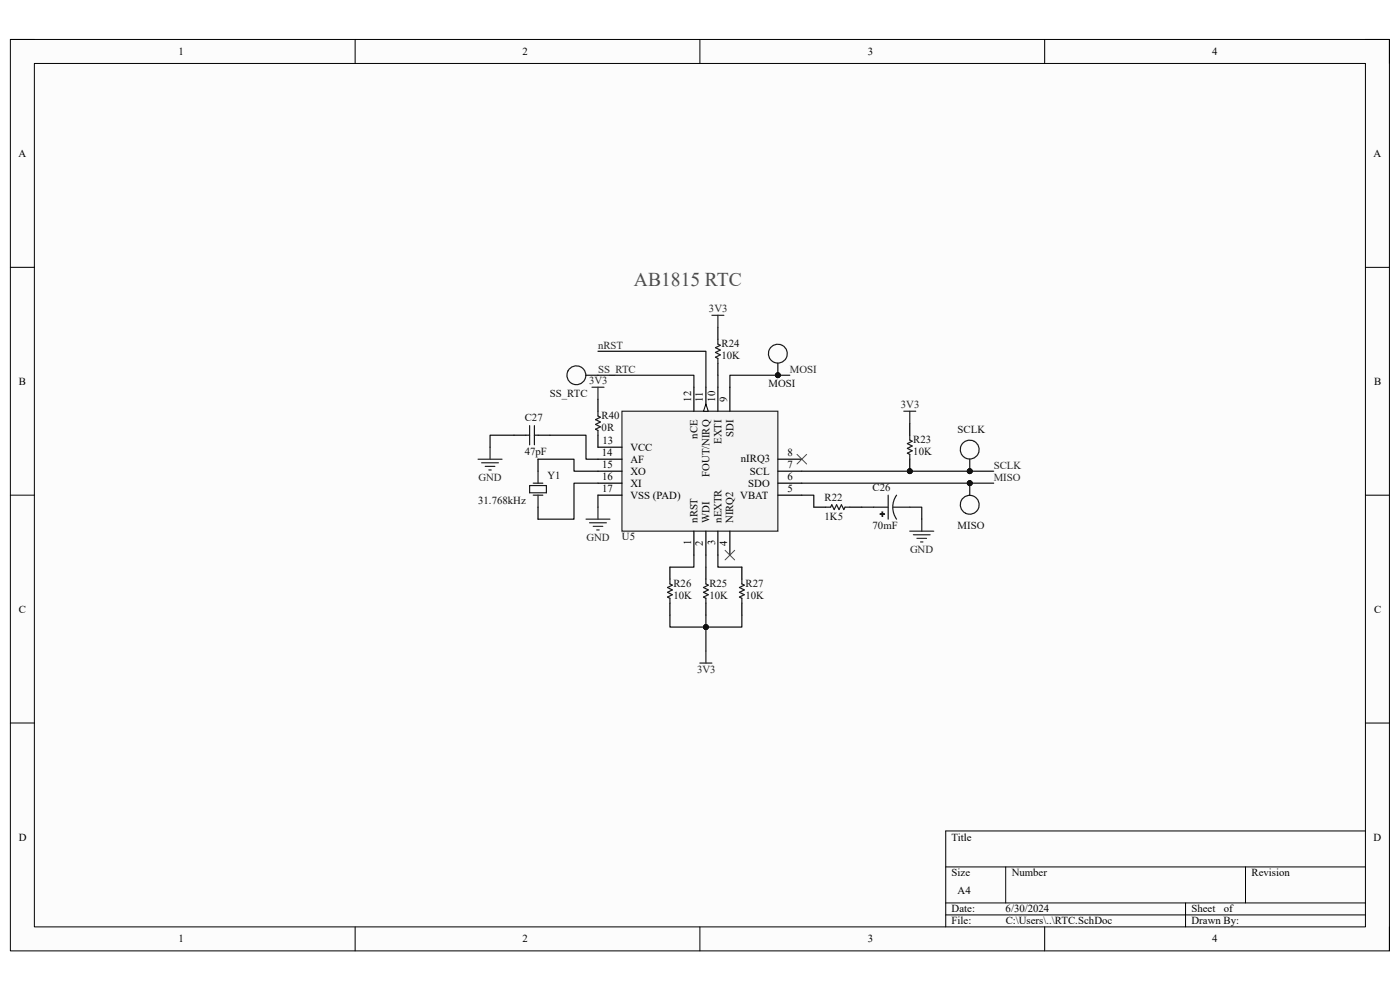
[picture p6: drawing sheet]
<svg xmlns="http://www.w3.org/2000/svg" width="297mm" height="210mm" viewBox="0 0 297 210" stroke-linecap="round" stroke-linejoin="round" font-family="sans-serif">
<path d="M2.2 8.4h292.6v193.3h-292.6z" fill-rule="evenodd" fill="#fcfcfc"/>
<path d="M2.2 8.4h292.6v193.3h-292.6z" fill="none" stroke="#000" stroke-width=".21"/>
<path d="M7.3 13.5h282.4v183.1h-282.4z" fill-rule="evenodd" fill="#fcfcfc"/>
<g fill="none" stroke="#000" stroke-width=".21">
<path d="M2.2 8.4h5.1M7.3 13.5h282.4v183.1h-282.4zM75.3 8.4v5.1M148.5 8.4v5.1M221.6 8.4v5.1M289.7 8.4h5.1v5.1M2.2 56.7h5.1M289.7 56.7h5.1M2.2 105h5.1M289.7 105.1h5.1M2.2 153.4h5.1M289.7 153.4h5.1"/>
<path d="M289.7 176.3h-89.1v20.3M75.3 196.6v5.1M148.5 196.6v5.1M200.6 183.9h89.1M200.6 191.5h89.1M200.6 194.1h89.1M213.4 183.9v7.6M221.6 196.6v5.1M251.5 191.5v5.1M264.2 183.9v7.6M294.8 196.6v5.1"/>
</g>
<path d="M131.9 87.2h33.1v25.5h-33.1z" fill-rule="evenodd" fill="#f5f5f5"/>
<path d="M131.9 87.2h33.1v25.5h-33.1z" fill="none" stroke="#262626" stroke-width=".25"/>
<path d="M147.2 82.1v5.1M149.8 82.1v5.1M165 100h5.1M165 97.4h5.1M147.2 112.7v5.1M149.8 112.7v5.1M152.3 112.7v5.1M154.8 112.7v5.1M165 105h5.1M165 102.5h5.1" fill="none" stroke="#000" stroke-width=".25"/>
<path d="M149.8 85.7l.5 1.5h-1.1z" fill="#fbfbfb"/>
<path d="M149.8 85.7l.5 1.5h-1.1z" fill="none" stroke="#000" stroke-width=".21"/>
<path d="M126.9 100h5M126.9 97.4h5M126.9 94.9h5M152.3 82.1v5.1M154.8 82.1v5.1M126.9 105h5M126.9 102.5h5" fill="none" stroke="#000" stroke-width=".25"/>
<path d="M186.7 109h.9v.1h-.9z" fill-rule="evenodd" fill="#1c1c1c"/>
<path d="M186.7 109h.9v.1h-.9z" fill="none" stroke="#1c1c1c" stroke-width=".25"/>
<path d="M187.1 108.6h.2v.9h-.2z" fill-rule="evenodd" fill="#1c1c1c"/>
<path d="M111.6 92.3h.8M112.4 90.3v4.1M113.4 90.3v4.1M113.4 92.3h.7M175.2 107.6h1l.3-.5 .5 1 .5-1 .5 1 .5-1 .5 1 .3-.5h1M185.4 107.6h3M187.1 108.6h.2v.9h-.2zM188.4 105.1v5M189.4 107.6h3.6M190.2 105.1a4.4 4.4 0 0 0 0 5" fill="none" stroke="#1c1c1c" stroke-width=".25"/>
<path d="M109.1 92.3h2.5M114.1 92.3h2.6M172.7 107.6h2.5M180.3 107.6h2.5" fill="none" stroke="#000" stroke-width=".25"/>
<g fill="none" stroke="#262626" stroke-width=".25">
<path d="M101.4 97.4h5.1M102.2 98.2h3.5M102.9 98.9h2.1M103.7 99.7h.5M104 94.9v2.5M125.6 82.1h2.5M126.9 82.1v2.6M124.3 110.1h5.1M125.1 110.9h3.5M125.8 111.7h2.1M126.6 112.4h.5M126.9 107.6v2.5"/>
<path d="M193 112.7h5.1M193.8 113.4h3.5M194.5 114.2h2.1M195.3 115h.5M195.5 110.1v2.6"/>
</g>
<circle cx="193" cy="100" r=".51" fill="#0e0e0e"/>
<circle cx="193" cy="100" r=".51" fill="none" stroke="#0e0e0e" stroke-width=".21"/>
<path d="M193 89.8v2.5M193 97.4v2.6" fill="none" stroke="#000" stroke-width=".25"/>
<circle cx="193" cy="100" r=".51" fill="#0e0e0e"/>
<circle cx="193" cy="100" r=".51" fill="none" stroke="#0e0e0e" stroke-width=".21"/>
<path d="M152.3 72v1l.5 .2-1 .6 1 .5-1 .5 1 .5-1 .5 .5 .2v1.1M193 92.3v1l.5 .3-1 .5 1 .5-1 .5 1 .5-1 .5 .5 .3v1M142.1 122.9v1l.5 .2-1 .5 1 .5-1 .6 1 .5-1 .5 .5 .2v1M149.8 122.9v1l.5 .2-1.1 .5 1.1 .5-1.1 .6 1.1 .5-1.1 .5 .6 .2v1M157.4 122.9v1l.5 .2-1 .5 1 .5-1 .6 1 .5-1 .5 .5 .2v1" fill="none" stroke="#1c1c1c" stroke-width=".25"/>
<path d="M151 66.9h2.6M152.3 66.9v2.5M191.7 87.2h2.6M193 87.2v2.6M149.8 138.1v2.6M148.5 140.7h2.5" fill="none" stroke="#262626" stroke-width=".25"/>
<path d="M169.1 96.4l2 2M171.1 96.4l-2 2M153.8 116.7l2.1 2.1M155.9 116.7l-2.1 2.1" fill="none" stroke="#4c4c4c" stroke-width=".21"/>
<path d="M152.3 69.4v2.6M152.3 77.1v2.5M142.1 120.3v2.6M142.1 127.9v2.6M149.8 120.3v2.6M149.8 127.9v2.6M157.4 120.3v2.6M157.4 127.9v2.6" fill="none" stroke="#000" stroke-width=".25"/>
<circle cx="205.7" cy="100" r=".51" fill="#0e0e0e"/>
<circle cx="205.7" cy="100" r=".51" fill="none" stroke="#0e0e0e" stroke-width=".21"/>
<path d="M206.6 93.6a2 2 0 0 0-2.9 1.7 2 2 0 0 0 2.8 1.9 2 2 0 0 0 .6-3.3l-.4-.3" fill="none" stroke="#1c1c1c" stroke-width=".25"/>
<path d="M205.7 97.4v2.6" fill="none" stroke="#131313" stroke-width=".25"/>
<circle cx="205.7" cy="100" r=".51" fill="#0e0e0e"/>
<circle cx="205.7" cy="100" r=".51" fill="none" stroke="#0e0e0e" stroke-width=".21"/>
<circle cx="205.7" cy="102.5" r=".51" fill="#0e0e0e"/>
<circle cx="205.7" cy="102.5" r=".51" fill="none" stroke="#0e0e0e" stroke-width=".21"/>
<path d="M204.8 108.8a2 2 0 0 1-.2-3.3 2 2 0 0 1 3.1 1.2 2 2 0 0 1-2.4 2.3l-.5-.1" fill="none" stroke="#1c1c1c" stroke-width=".25"/>
<path d="M205.7 102.5v2.6" fill="none" stroke="#131313" stroke-width=".25"/>
<circle cx="205.7" cy="102.5" r=".51" fill="#0e0e0e"/>
<circle cx="205.7" cy="102.5" r=".51" fill="none" stroke="#0e0e0e" stroke-width=".21"/>
<path d="M120.5 78.6a2 2 0 0 1 3.4-.2 2 2 0 0 1-1.2 3.1 2 2 0 0 1-2.4-2.3l.2-.5" fill="none" stroke="#1c1c1c" stroke-width=".25"/>
<path d="M124.3 79.6h2.6" fill="none" stroke="#131313" stroke-width=".25"/>
<circle cx="165" cy="79.6" r=".51" fill="#0e0e0e"/>
<circle cx="165" cy="79.6" r=".51" fill="none" stroke="#0e0e0e" stroke-width=".21"/>
<path d="M165.9 73.2a2 2 0 0 0-2.9 1.7 2 2 0 0 0 2.8 2 2 2 0 0 0 .6-3.3l-.4-.3" fill="none" stroke="#1c1c1c" stroke-width=".25"/>
<path d="M165 77.1v2.5" fill="none" stroke="#131313" stroke-width=".25"/>
<circle cx="165" cy="79.6" r=".51" fill="#0e0e0e"/>
<circle cx="165" cy="79.6" r=".51" fill="none" stroke="#0e0e0e" stroke-width=".21"/>
<path d="M109.1 92.3h-5.1v2.6M114.1 97.4h7.7v2.6h5.1M116.7 92.3h7.6v5.1h2.6M170.1 100h40.7M126.9 102.5h-5.1v7.6h-7.7M126.9 105v2.6M170.1 105h2.6v2.6M182.8 107.6h2.6M193 107.6h2.5v2.5" fill="none" stroke="#0e0e0e" stroke-width=".25"/>
<circle cx="193" cy="100" r=".51" fill="#0e0e0e"/>
<circle cx="193" cy="100" r=".51" fill="none" stroke="#0e0e0e" stroke-width=".21"/>
<circle cx="205.7" cy="100" r=".51" fill="#0e0e0e"/>
<circle cx="205.7" cy="100" r=".51" fill="none" stroke="#0e0e0e" stroke-width=".21"/>
<path d="M170.1 102.5h40.7" fill="none" stroke="#0e0e0e" stroke-width=".25"/>
<circle cx="205.7" cy="102.5" r=".51" fill="#0e0e0e"/>
<circle cx="205.7" cy="102.5" r=".51" fill="none" stroke="#0e0e0e" stroke-width=".21"/>
<path d="M167.6 79.6h-12.8v2.5" fill="none" stroke="#0e0e0e" stroke-width=".25"/>
<circle cx="165" cy="79.6" r=".51" fill="#0e0e0e"/>
<circle cx="165" cy="79.6" r=".51" fill="none" stroke="#0e0e0e" stroke-width=".21"/>
<path d="M126.9 79.6h20.3v2.5M126.9 74.5h22.9v7.6M152.3 79.6v2.5M147.2 117.8v2.5h-5.1M149.8 117.8v2.5M152.3 117.8v2.5h5.1M149.8 130.5v7.6" fill="none" stroke="#0e0e0e" stroke-width=".25"/>
<circle cx="149.8" cy="133" r=".51" fill="#0e0e0e"/>
<circle cx="149.8" cy="133" r=".51" fill="none" stroke="#0e0e0e" stroke-width=".21"/>
<path d="M142.1 130.5v2.5h7.7" fill="none" stroke="#0e0e0e" stroke-width=".25"/>
<circle cx="149.8" cy="133" r=".51" fill="#0e0e0e"/>
<circle cx="149.8" cy="133" r=".51" fill="none" stroke="#0e0e0e" stroke-width=".21"/>
<path d="M157.4 130.5v2.5h-7.6" fill="none" stroke="#0e0e0e" stroke-width=".25"/>
<circle cx="149.8" cy="133" r=".51" fill="#0e0e0e"/>
<circle cx="149.8" cy="133" r=".51" fill="none" stroke="#0e0e0e" stroke-width=".21"/>
<path d="M114.1 97.4v2.6M126.9 84.7v2.5M126.9 92.3v2.6M114.1 107.6v2.5" fill="none" stroke="#000" stroke-width=".25"/>
<path d="M114.1 100v2.5M126.9 87.2v1.1l.5 .2-1.1 .5 1.1 .5-1.1 .5 1.1 .5-1.1 .6 .6 .2v1M112.4 103h3.5v1.5h-3.5zM113.1 105h2.1M113.1 102.5h2.1M114.1 105v2.6" fill="none" stroke="#1c1c1c" stroke-width=".25"/>
<text font-size="4.1" fill="#4c4c4c" x="134.5" y="60.7">AB1815 RTC</text>
<g font-size="2.3">
<text x="37.9" y="11.6">1</text>
<text x="110.9" y="11.6">2</text>
<text x="184.1" y="11.6">3</text>
<text x="257.1" y="11.6">4</text>
<text x="3.9" y="33.3">A</text>
<text x="291.4" y="33.3">A</text>
<text x="4" y="81.6">B</text>
<text x="291.5" y="81.6">B</text>
<text x="146.6" y="85.2" transform="rotate(-90 146.6 85.2)">12</text>
<text x="149.1" y="85.2" transform="rotate(-90 149.1 85.2)">11</text>
<text x="151.7" y="85.2" transform="rotate(-90 151.7 85.2)">10</text>
<text x="154.3" y="85.2" transform="rotate(-90 154.3 85.2)">9</text>
<text x="127.8" y="94.2">13</text>
<text x="133.7" y="95.6">VCC</text>
<text x="148" y="93" transform="rotate(-90 148 93)">nCE</text>
<text x="153.1" y="94.2" transform="rotate(-90 153.1 94.2)">EXTI</text>
<text x="155.6" y="92.7" transform="rotate(-90 155.6 92.7)">SDI</text>
<text x="127.7" y="96.8">14</text>
<text x="127.7" y="101.9">16</text>
<text x="127.8" y="99.4">15</text>
<text x="133.7" y="100.7">XO</text>
<text x="133.7" y="98.2">AF</text>
<text x="150.5" y="101.2" transform="rotate(-90 150.5 101.2)">FOUT/NIRQ</text>
<text x="157.2" y="98.1">nIRQ3</text>
<text x="159.1" y="100.7">SCL</text>
<text x="167" y="101.9">6</text>
<text x="167" y="99.4">7</text>
<text x="167" y="96.8">8</text>
<text x="127.7" y="104.4">17</text>
<text x="133.7" y="105.8">VSS (PAD)</text>
<text x="133.7" y="103.3">XI</text>
<text x="157.1" y="105.8">VBAT</text>
<text x="158.7" y="103.3">SDO</text>
<text x="167" y="104.4">5</text>
<text x="148" y="110.9" transform="rotate(-90 148 110.9)">nRST</text>
<text x="150.5" y="110.9" transform="rotate(-90 150.5 110.9)">WDI</text>
<text x="153.1" y="110.9" transform="rotate(-90 153.1 110.9)">nEXTR</text>
<text x="155.5" y="110.9" transform="rotate(-90 155.5 110.9)">NIRQ2</text>
<text x="146.6" y="115.6" transform="rotate(-90 146.6 115.6)">1</text>
<text x="149.1" y="115.8" transform="rotate(-90 149.1 115.8)">2</text>
<text x="151.7" y="115.7" transform="rotate(-90 151.7 115.7)">3</text>
<text x="154.3" y="115.8" transform="rotate(-90 154.3 115.8)">4</text>
<text x="4" y="130">C</text>
<text x="291.5" y="130">C</text>
<text x="4" y="178.3">D</text>
<text x="201.9" y="178.3">Title</text>
<text x="291.4" y="178.3">D</text>
<text x="201.9" y="185.9">Size</text>
<text x="214.6" y="185.9">Number</text>
<text x="265.5" y="185.9">Revision</text>
<text x="203.2" y="189.7">A4</text>
<text x="201.9" y="193.5">Date:</text>
<text x="201.9" y="196.1">File:</text>
<text x="213.3" y="193.5">6/30/2024</text>
<text x="213.4" y="196.1">C:\Users\..\RTC.SchDoc</text>
<text x="252.8" y="196.1">Drawn By:</text>
<text x="252.8" y="193.5">Sheet</text>
<text x="259.6" y="193.5">of</text>
<text x="37.9" y="199.9">1</text>
<text x="110.9" y="199.9">2</text>
<text x="184.1" y="199.9">3</text>
<text x="257.1" y="199.9">4</text>
</g>
<g font-size="2.3" fill="#262626">
<text x="150.4" y="66.3">3V3</text>
<text x="126.9" y="74">nRST</text>
<text x="125" y="81.5">3V3</text>
<text x="126.9" y="79.1">SS_RTC</text>
<text x="167.6" y="79.1">MOSI</text>
<text x="191.1" y="86.6">3V3</text>
<text x="101.5" y="102">GND</text>
<text x="210.8" y="102">MISO</text>
<text x="210.8" y="99.4">SCLK</text>
<text x="124.4" y="114.7">GND</text>
<text x="193.1" y="117.3">GND</text>
<text x="147.9" y="142.7">3V3</text>
</g>
<g font-size="2.3" fill="#0e0e0e">
<text x="153.1" y="76.2">10K</text>
<text x="153.1" y="73.7">R24</text>
<text x="163" y="82.1">MOSI</text>
<text x="111.3" y="89.4">C27</text>
<text x="116.7" y="84.2">SS_RTC</text>
<text x="127.6" y="88.9">R40</text>
<text x="127.6" y="91.4">0R</text>
<text x="193.8" y="94">R23</text>
<text x="203.2" y="91.8">SCLK</text>
<text x="111.3" y="96.6">47pF</text>
<text x="116.2" y="101.6">Y1</text>
<text x="193.8" y="96.6">10K</text>
<text x="101.4" y="107">31.768kHz</text>
<text x="174.9" y="106.2">R22</text>
<text x="185.1" y="104.2">C26</text>
<text x="174.9" y="110.3">1K5</text>
<text x="185.1" y="112.3">70mF</text>
<text x="203.2" y="112.1">MISO</text>
<text x="132" y="114.6">U5</text>
<text x="142.9" y="124.5">R26</text>
<text x="150.5" y="124.5">R25</text>
<text x="158.2" y="124.5">R27</text>
<text x="142.9" y="127.1">10K</text>
<text x="150.5" y="127.1">10K</text>
<text x="158.2" y="127.1">10K</text>
</g>
</svg>
